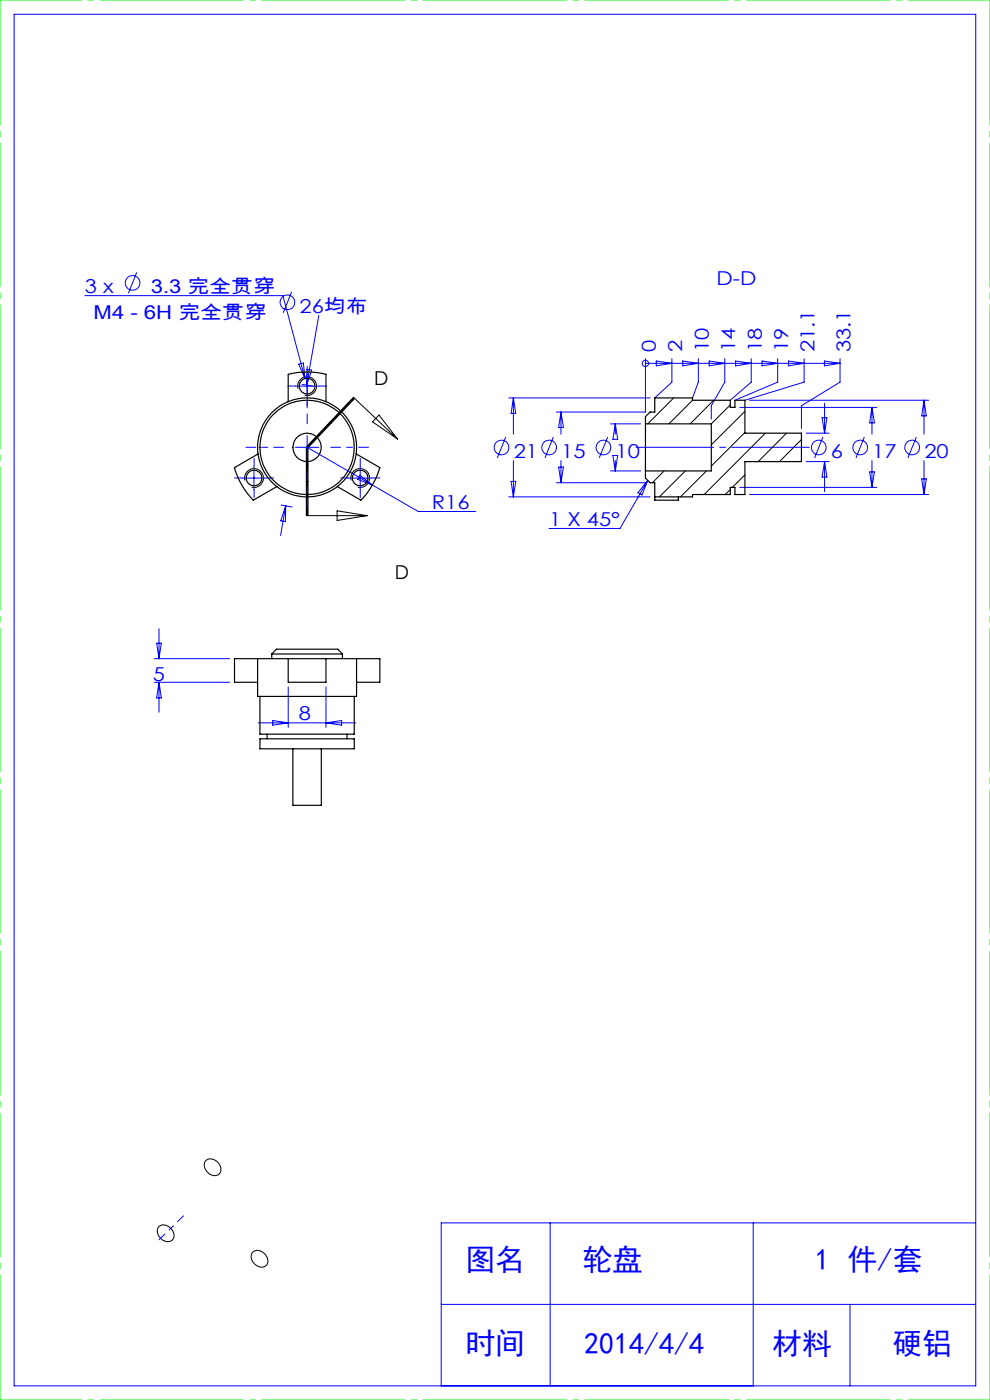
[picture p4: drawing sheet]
<svg xmlns="http://www.w3.org/2000/svg" width="210mm" height="297mm" viewBox="0 0 210 297" stroke-linecap="round" stroke-linejoin="round" font-family="sans-serif">
<g fill="none" stroke="#00f" stroke-width=".21">
<path d="M3 3h204v291h-204zM29 57.8l-1.8 4.4M18 62.7h42l4.7 17.6M61.9 61.9l-1.8 4.5M63.4 77.3l.9-.3 .4 3.3zM65.1 78.3l1 .2-1 3.2zM65.2 79.4v5M67.6 66.9l-2.5 14.8M136.9 77.1h.1M136.9 76.1v11.3h-18.9M136.9 77.1h41.3M139.2 76.6l3.3 .5-3.3 .5z"/>
<path d="M142.5 76.1v5l-3.6 3.3M144.8 76.6l3.3 .5-3.3 .5zM148.1 76.1v5l-1.2 3.3M150.4 76.6l3.3 .5-3.3 .5zM153.7 76.1v5l-2.8 5v2.8M156 76.6l3.3 .5-3.3 .5zM159.3 76.1v5l-4.4 3.8M161.6 76.6l3.4 .5-3.4 .5zM165 76.1v5l-9.1 3.8M167.3 76.6l3.3 .5-3.3 .5zM170.6 76.1v5l-12.6 3.8M174.9 76.6l3.3 .5-3.3 .5z"/>
<path d="M178.2 76.1v5l-8.2 5v4.8M53.9 98.9v5M62.7 94.9h4.9M62.7 81.9h4.9M64.1 81.5l2.3 .4M65.2 94.9l23.5 13.6h12.2M65.2 92.4v5M76.4 98.9v5M107.3 92.7l-1.8 4.5M107.9 84.4h30M108.9 84.4v7.7M108.9 97.7v7.7"/>
<path d="M108.9 84.4l.5 3.3h-1zM117.4 92.7l-1.8 4.5M118.5 99.1h1l-.5 3.3zM119 87.4v4.7M119 97.7v4.7M119 87.4l.5 3.3h-1zM128.9 92.7l-1.8 4.5M129.5 99.9h6.4M129.5 89.9h6.4M130 96.6h1l-.5 3.3zM130.5 89.9v2.2M130.5 97.7v2.2"/>
<path d="M130.5 89.9l.5 3.3h-1zM156.9 86.4h29.1M159 84.9h38M171 97.9h4.9M171 91.9h4.9M174.4 88.6h1l-.5 3.3zM174.6 92.7l-1.8 4.5M174.9 85.5v6.4M174.9 97.9v6.4M174.9 97.9l.5 3.3h-1zM183.3 92.7l-1.7 4.5M185 86.4v5.7"/>
<path d="M185 97.7v5.7M185 86.4l.5 3.3h-1zM194.4 92.7l-1.8 4.5M196 84.9v7.2M196 97.7v7.2M196 84.9l.5 3.3h-1zM51.4 101.4h5M59.6 107.1l2.3 .5M60.6 107.3l-1.1 6.3M60.6 107.3l-.1 3.4-1-.2zM73.9 101.4h5M76.4 100.8l2.6 2.1-3.1-1.2z"/>
<path d="M107.9 105.4h30M108.4 102.1h1l-.5 3.3zM118 102.4h18.9M137.4 101.9l-1.2 3.1-.9-.5zM137.4 101.9l-5.9 10.2h-15M156.9 103.4h29.1M159 104.9h38M184.5 100.1h1l-.5 3.3zM195.5 101.6h1l-.5 3.3zM32.7 139.7h16M33.2 136.5h1l-.5 3.2zM33.7 133.4v6.3"/>
<path d="M32.7 144.7h16M33.7 144.7v6.4M33.7 144.7l.5 3.4h-1zM54.8 153.3h20.7M57.9 152.9l3.2 .4-3.2 .5zM61.1 145.7v8.6M69.1 145.7v8.6M69.1 153.3l3.4-.4v.9zM116.7 259.4v34.6M159.8 259.4v34.6M207 259.4h-113.4v34.6M93.6 276.7h113.4"/>
<path d="M180.3 276.7v17.3"/>
<circle cx="28.1" cy="60" r="1.56"/>
<circle cx="61" cy="64.1" r="1.56"/>
<circle cx="136.9" cy="77.1" r=".68"/>
<circle cx="106.4" cy="94.9" r="1.56"/>
<circle cx="116.5" cy="94.9" r="1.56"/>
<circle cx="128" cy="94.9" r="1.56"/>
<circle cx="173.7" cy="94.9" r="1.56"/>
<circle cx="182.4" cy="94.9" r="1.56"/>
<circle cx="193.5" cy="94.9" r="1.56"/>
</g>
<g fill="none" stroke="#000" stroke-width=".21">
<path d="M63.2 82.4a2 2 0 0 1 1.8-2.5 2 2 0 0 1 2.1 2.2 2 2 0 0 1-2.5 1.8M65 94.9v14.5M65.3 94.9v7.2M75 84.3l-10 10.5M75.1 84.4l9.2 8.7M75.1 84.4l-9.9 10.5v14.5M75.2 84.5l-9.9 10.5M80.4 88l3.9 5.1-5.3-3.6zM140.9 99.9l-2.5 2.5M142.9 84.4l-5.5 5.5M145.4 99.9l-5.5 5.5M146.9 84.9l-5 5"/>
<path d="M149.9 99.9l-5.5 5.5M151.4 84.9l-5 5M154.9 85.9l-4 4M158 87.3l-7.1 7.1M158 91.8l-7.1 7.1M162.3 91.9l-12.9 13M166.8 91.9l-6 6M170 93.2l-4.7 4.7M170 97.7l-.2 .2M52 101.9a1.98 1.98 0 0 1 1.7-2.5 1.98 1.98 0 0 1 2.2 2.2 1.98 1.98 0 0 1-2.5 1.7M65.2 109.4h12.7M65.3 102.1v7.3z"/>
<path d="M71.5 108.4l6.4 1-6.4 1zM74.5 101.9a1.99 1.99 0 0 1 1.7-2.5 1.99 1.99 0 0 1 2.2 2.2 1.99 1.99 0 0 1-2.5 1.7M154.9 103.9l-1.1 1M158 100.7l-2.7 2.7M43.6 246.3a2.02 2.02 0 0 1 3.2 1.3 1.39 1.39 0 0 1-.5 1.7 1.39 1.39 0 0 1-1.7-.2 2.06 2.06 0 0 1-1-2.8zM33.6 260.3a2.01 2.01 0 0 1 3.2 1.2 1.4 1.4 0 0 1-.4 1.7 1.4 1.4 0 0 1-1.8-.1 2.12 2.12 0 0 1-1-2.8zM53.7 265.6a2.11 2.11 0 0 1 3.1 1.7 1.4 1.4 0 0 1-.8 1.5 1.4 1.4 0 0 1-1.6-.4 1.94 1.94 0 0 1-.7-2.8z"/>
</g>
<path d="M65.2 94.9v14.5M65.2 94.9l9.9-10.5" fill="none" stroke="#000" stroke-width=".21" stroke-dasharray="6.3 1.3 1.3 1.3 5.1" stroke-dashoffset="3.6"/>
<path d="M38.9 257.9l-5.2 5.1" fill="none" stroke="#00f" stroke-width=".21" stroke-dasharray="30.5 1.3 1.3 1.3" stroke-dashoffset="28.8"/>
<path d="M171.7 94.9h-36.8" fill="none" stroke="#00f" stroke-width=".21" stroke-dasharray="30.5 1.3 1.3 1.3" stroke-dashoffset="14"/>
<path d="M0 0h210M0 297h210" fill="none" stroke="#0f0" stroke-width=".21" stroke-dasharray="30.5 1.3 1.3 1.3" stroke-dashoffset="13.1"/>
<path d="M210 0v297M0 297v-297" fill="none" stroke="#0f0" stroke-width=".21" stroke-dasharray="30.5 1.3 1.3 1.3" stroke-dashoffset="3.9"/>
<path d="M60.2 94.9h-8M65.2 89.9v-8M65.2 99.9v8M70.2 94.9h8" fill="none" stroke="#00f" stroke-width=".21" stroke-dasharray="30.5 1.3 1.3 1.3" stroke-dashoffset="28.4"/>
<path d="M65.2 79.4v-1.7M53.9 98.9v-1.7M62.7 81.9h-1.7M65.2 84.4v1.6M67.7 81.9h1.6M76.4 98.9v-1.7M51.4 101.4h-1.6M53.9 103.9v1.6M56.4 101.4h1.7M73.9 101.4h-1.6M76.4 103.9v1.6M78.9 101.4h1.7" fill="none" stroke="#00f" stroke-width=".21" stroke-dasharray="30.5 1.3 1.3 1.3"/>
<g fill="none" stroke="#000" stroke-width=".25">
<path d="M54.8 96.3l-5.1 2.9a16 16 0 0 0 4 6.9l5-2.9M61.1 85.2v-5.8a16.5 16.5 0 0 1 8 0v5.8M75.6 96.3l5 2.9a16.6 16.6 0 0 1-4 6.9l-5.1-2.9M136.9 89.9v10M136.9 99.9v1.5l1 1h1v3.7h5v-.7M136.9 89.9v-1.5l1-1h1v-3h8v.5h8v1.5h1v-1.5h2.1v7h12v6h-12v7h-2.1v-1.5h-1v1.5h-8v.5h-8M136.9 89.9h14v10h-14M54.6 139.7v8h21v-8M54.6 139.7h6.5M54.6 139.7h-4.9v5h4.9M57.6 138.7l1-1h13l1 1M57.6 138.7h15"/>
<path d="M57.6 138.7v1M61.1 139.7v5h8v-5M61.1 139.7h8M69.1 139.7h6.5M72.6 138.7v1M75.6 139.7h5v5h-5M55.1 147.7v8h20v-8M55.1 156.7h20v2.2h-20zM56.7 155.7v1M62.1 158.9v11.9h6.1v-11.9M73.6 155.7v1"/>
<circle cx="65.1" cy="94.9" r="3"/>
<circle cx="65.1" cy="94.9" r="10.5"/>
<circle cx="65.1" cy="94.9" r="10"/>
<circle cx="65.1" cy="81.9" r="1.65"/>
<circle cx="53.9" cy="101.4" r="1.65"/>
<circle cx="76.4" cy="101.4" r="1.65"/>
</g>
<g font-size="6.3" fill="#00f">
<text x="98.7" y="269.5">图名</text>
<text x="123.6" y="269.5">轮盘</text>
<text x="172.8" y="269.5">1 件/套</text>
<text x="98.7" y="287.3">时间</text>
<text x="123.9" y="287.3">2014/4/4</text>
<text x="163.8" y="287.3">材料</text>
<text x="189.3" y="287.3">硬铝</text>
</g>
<g font-size="4.1" fill="#00f">
<text x="18" y="62.2">3 x</text>
<text x="32" y="62.2">3.3 完全贯穿</text>
<text x="152" y="60.4">D-D</text>
<text x="19.9" y="67.8">M4 - 6H 完全贯穿</text>
<text x="63.5" y="66.3">26均布</text>
<text x="139.1" y="74.8" transform="rotate(-90 139.1 74.8)">0</text>
<text x="144.7" y="74.8" transform="rotate(-90 144.7 74.8)">2</text>
<text x="150.3" y="74.8" transform="rotate(-90 150.3 74.8)">10</text>
<text x="156" y="74.8" transform="rotate(-90 156 74.8)">14</text>
<text x="161.6" y="74.8" transform="rotate(-90 161.6 74.8)">18</text>
<text x="167.2" y="74.8" transform="rotate(-90 167.2 74.8)">19</text>
<text x="172.8" y="74.8" transform="rotate(-90 172.8 74.8)">21.1</text>
<text x="180.4" y="74.8" transform="rotate(-90 180.4 74.8)">33.1</text>
<text x="109" y="97.1">21</text>
<text x="119.1" y="97.1">15</text>
<text x="130.6" y="97.1">10</text>
<text x="176.3" y="97.1">6</text>
<text x="185" y="97.1">17</text>
<text x="196.1" y="97.1">20</text>
<text x="91.6" y="107.9">R16</text>
<text x="116.5" y="111.5">1 X 45°</text>
<text x="32.4" y="144.4">5</text>
<text x="63.4" y="152.8">8</text>
</g>
<g font-size="4.1">
<text x="79.4" y="81.8">D</text>
<text x="83.7" y="122.8">D</text>
</g>
</svg>
